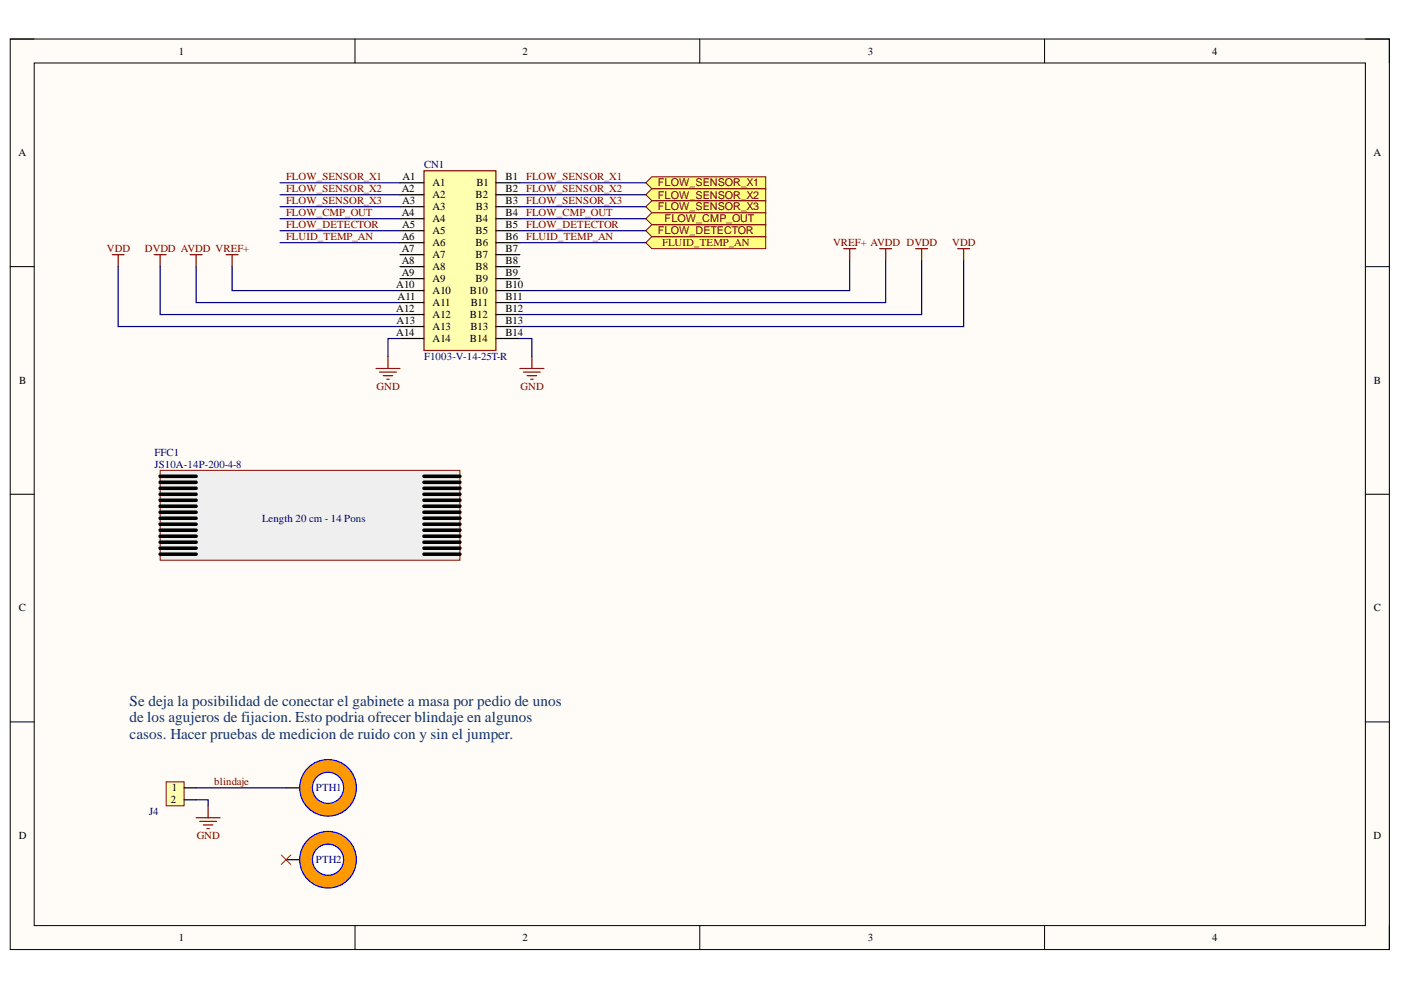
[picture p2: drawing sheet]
<svg xmlns="http://www.w3.org/2000/svg" width="297mm" height="210mm" viewBox="0 0 297 210" stroke-linecap="round" stroke-linejoin="round" font-family="sans-serif">
<path d="M2.2 8.3h292.4v193h-292.4z" fill-rule="evenodd" fill="#fffcf8"/>
<path d="M2.2 8.3h292.4v193h-292.4z" fill="none" stroke="#000" stroke-width=".21"/>
<path d="M7.3 13.4h282.2v182.8h-282.2z" fill-rule="evenodd" fill="#fffcf8"/>
<g fill="none" stroke="#000" stroke-width=".21">
<path d="M2.2 8.3h5.1M7.3 13.4h282.2v182.8h-282.2zM75.3 8.3v5M148.4 8.3v5M221.5 8.3v5.1M289.5 8.3h5.1v5.1M2.2 56.5h5.1M289.5 56.5h5.1M2.2 104.8h5.1M289.5 104.8h5.1M2.2 153.1h5.1M289.5 153.1h5.1"/>
<path d="M75.3 196.2v5.1M148.4 196.2v5.1M221.5 196.2v5.1M294.6 196.2v5.1"/>
</g>
<path d="M41.6 173.4h5.1M42.3 174.1h3.6M43.1 174.9h2M43.9 175.7h.5M44.1 170.9v2.5" fill="none" stroke="#800000" stroke-width=".25"/>
<path d="M35.2 165.8h3.8v5h-3.8z" fill-rule="evenodd" fill="#ffffb0"/>
<path d="M35.2 165.8h3.8v5h-3.8z" fill="none" stroke="#800000" stroke-width=".21"/>
<path d="M39 167h2.6M39 169.6h2.6M60.6 167h3.9" fill="none" stroke="#000" stroke-width=".25"/>
<circle cx="69.5" cy="167" r="6" fill="#f90"/>
<circle cx="69.5" cy="167" r="6" fill="none" stroke="#00f" stroke-width=".25"/>
<circle cx="69.5" cy="167" r="3.3" fill="#fff"/>
<circle cx="69.5" cy="167" r="3.3" fill="none" stroke="#00f" stroke-width=".25"/>
<path d="M60.6 182.3h3.9" fill="none" stroke="#000" stroke-width=".25"/>
<circle cx="69.5" cy="182.3" r="6" fill="#f90"/>
<circle cx="69.5" cy="182.3" r="6" fill="none" stroke="#00f" stroke-width=".25"/>
<circle cx="69.5" cy="182.3" r="3.3" fill="#fff"/>
<circle cx="69.5" cy="182.3" r="3.3" fill="none" stroke="#00f" stroke-width=".25"/>
<path d="M59.6 181.3l2.1 2M61.7 181.3l-2.1 2" fill="none" stroke="#f00" stroke-width=".21"/>
<path d="M136.9 48.9l1.3-1.3h24.2v2.6h-24.2z" fill-rule="evenodd" fill="#ffff80"/>
<path d="M136.9 48.9l1.3-1.3h24.2v2.6h-24.2z" fill="none" stroke="#800000" stroke-width=".21"/>
<path d="M136.9 46.4l1.3-1.3h24.2v2.5h-24.2z" fill-rule="evenodd" fill="#ffff80"/>
<path d="M136.9 46.4l1.3-1.3h24.2v2.5h-24.2z" fill="none" stroke="#800000" stroke-width=".21"/>
<path d="M23.8 54h2.5M25.1 54v2.5M79.7 78.1h5.1M80.5 78.9h3.5M81.2 79.6h2.1M82.3 75.6v2.5M82 80.4h.5" fill="none" stroke="#800000" stroke-width=".25"/>
<path d="M89.9 36.2h15.2v38.1h-15.2z" fill-rule="evenodd" fill="#ffffb0"/>
<path d="M89.9 36.2h15.2v38.1h-15.2z" fill="none" stroke="#800000" stroke-width=".25"/>
<g fill="none" stroke="#000" stroke-width=".25">
<path d="M84.8 38.8h5.1M105.1 38.8h5.1M84.8 41.3h5.1M84.8 43.8h5.1M84.8 46.4h5.1M84.8 48.9h5.1M84.8 51.5h5.1M84.8 54h5.1M84.8 56.5h5.1M84.8 59.1h5.1M105.1 41.3h5.1M105.1 43.8h5.1"/>
<path d="M105.1 46.4h5.1M105.1 48.9h5.1M105.1 51.5h5.1M105.1 54h5.1M105.1 56.5h5.1M105.1 59.1h5.1M84.8 61.6h5.1M84.8 64.2h5.1M84.8 66.7h5.1M84.8 69.2h5.1M84.8 71.8h5.1M105.1 61.6h5.1"/>
<path d="M105.1 64.2h5.1M105.1 66.7h5.1M105.1 69.2h5.1M105.1 71.8h5.1"/>
</g>
<path d="M136.9 38.8l1.3-1.3h24.2v2.5h-24.2z" fill-rule="evenodd" fill="#ffff80"/>
<path d="M136.9 38.8l1.3-1.3h24.2v2.5h-24.2z" fill="none" stroke="#800000" stroke-width=".21"/>
<path d="M136.9 41.3l1.3-1.3h24.2v2.6h-24.2z" fill-rule="evenodd" fill="#ffff80"/>
<path d="M136.9 41.3l1.3-1.3h24.2v2.6h-24.2z" fill="none" stroke="#800000" stroke-width=".21"/>
<path d="M136.9 43.8l1.3-1.2h24.2v2.5h-24.2z" fill-rule="evenodd" fill="#ffff80"/>
<path d="M136.9 43.8l1.3-1.2h24.2v2.5h-24.2z" fill="none" stroke="#800000" stroke-width=".21"/>
<path d="M32.7 54h2.5M34 54v2.5" fill="none" stroke="#800000" stroke-width=".25"/>
<path d="M34 99.7h63.5v19.1h-63.5z" fill-rule="evenodd" fill="#efefef"/>
<path d="M34 99.7h63.5v19.1h-63.5z" fill="none" stroke="#800000" stroke-width=".21"/>
<g fill="none" stroke="#000" stroke-width=".76">
<path d="M34 109.9h7.6M34 111.2h7.6M34 117.5h7.6M34 116.2h7.6M34 115h7.6M34 113.7h7.6M34 112.4h7.6M34 101h7.6M34 102.3h7.6M34 108.6h7.6M34 107.3h7.6M34 106.1h7.6"/>
<path d="M34 104.8h7.6M34 103.5h7.6M89.9 109.9h7.6M89.9 111.2h7.6M89.9 117.5h7.6M89.9 116.2h7.6M89.9 115h7.6M89.9 113.7h7.6M89.9 112.4h7.6M89.9 101h7.6M89.9 102.3h7.6M89.9 108.6h7.6"/>
<path d="M89.9 107.3h7.6M89.9 106.1h7.6M89.9 104.8h7.6M89.9 103.5h7.6"/>
</g>
<path d="M40.3 54h2.5M41.6 54v2.5" fill="none" stroke="#800000" stroke-width=".25"/>
<path d="M136.9 51.5l1.3-1.3h24.2v2.5h-24.2z" fill-rule="evenodd" fill="#ffff80"/>
<path d="M136.9 51.5l1.3-1.3h24.2v2.5h-24.2z" fill="none" stroke="#800000" stroke-width=".21"/>
<g fill="none" stroke="#800000" stroke-width=".25">
<path d="M47.9 54h2.6M49.2 54v2.5M178.9 52.7h2.5M180.1 52.7v2.6M186.5 52.7h2.5M187.8 52.7v2.6M194.1 52.7h2.6M195.4 52.7v2.6M203 52.7h2.6M204.3 52.7v2.6M110.2 78.1h5.1M111 78.9h3.6"/>
<path d="M111.8 79.6h2M112.8 75.6v2.5M112.5 80.4h.5"/>
</g>
<g fill="none" stroke="#000080" stroke-width=".25">
<path d="M59.4 38.8h25.4M110.2 38.8h26.7M25.1 56.5v12.7h59.7M34 56.5v10.2h50.8M41.6 56.5v7.7h43.2M49.2 56.5v5.1h35.6M59.4 46.4h25.4M59.4 48.9h25.4M59.4 41.3h25.4M59.4 43.8h25.4M59.4 51.5h25.4M110.2 46.4h26.7"/>
<path d="M110.2 48.9h26.7M110.2 41.3h26.7M110.2 43.8h26.7M110.2 51.5h26.7M180.1 55.3v6.3h-69.9M187.8 55.3v8.9h-77.6M195.4 55.3v11.4h-85.2M204.3 55.3v13.9h-94.1M84.8 71.8h-2.5v3.8M110.2 71.8h2.6v3.8M41.6 169.6h2.5v1.2M41.6 167h19"/>
</g>
<g font-size="3.2" fill="#073763">
<text x="27.5" y="149.6">Se deja la posibilidad de conectar el gabinete a masa por pedio de unos</text>
<text x="27.5" y="153.1">de los agujeros de fijacion. Esto podria ofrecer blindaje en algunos</text>
<text x="27.5" y="156.7">casos. Hacer pruebas de medicion de ruido con y sin el jumper.</text>
</g>
<g font-size="2.3">
<text x="37.9" y="11.6">1</text>
<text x="110.8" y="11.6">2</text>
<text x="184" y="11.6">3</text>
<text x="257" y="11.6">4</text>
<text x="3.9" y="33.1">A</text>
<text x="291.2" y="33.1">A</text>
<text x="85.2" y="40.7">A2</text>
<text x="85.3" y="38.2">A1</text>
<text x="91.7" y="39.5">A1</text>
<text x="101" y="39.5">B1</text>
<text x="107.2" y="38.2">B1</text>
<text x="107.2" y="40.7">B2</text>
<text x="85.2" y="45.8">A4</text>
<text x="85.3" y="43.3">A3</text>
<text x="91.7" y="42">A2</text>
<text x="91.7" y="44.5">A3</text>
<text x="91.7" y="47.1">A4</text>
<text x="100.8" y="42">B2</text>
<text x="100.8" y="47.1">B4</text>
<text x="100.9" y="44.5">B3</text>
<text x="107.2" y="43.3">B3</text>
<text x="107.2" y="45.8">B4</text>
<text x="85.2" y="51">A6</text>
<text x="85.2" y="53.5">A7</text>
<text x="85.3" y="48.3">A5</text>
<text x="91.7" y="49.7">A5</text>
<text x="91.7" y="52.2">A6</text>
<text x="100.8" y="49.7">B5</text>
<text x="100.8" y="52.2">B6</text>
<text x="107.2" y="48.3">B5</text>
<text x="107.2" y="51">B6</text>
<text x="107.2" y="53.5">B7</text>
<text x="85.2" y="56">A8</text>
<text x="85.2" y="58.6">A9</text>
<text x="91.7" y="54.8">A7</text>
<text x="91.7" y="57.3">A8</text>
<text x="91.7" y="59.8">A9</text>
<text x="100.8" y="54.8">B7</text>
<text x="100.8" y="57.3">B8</text>
<text x="100.8" y="59.8">B9</text>
<text x="107.2" y="56">B8</text>
<text x="107.2" y="58.6">B9</text>
<text x="84" y="61.1">A10</text>
<text x="84.2" y="63.6">A11</text>
<text x="91.7" y="62.4">A10</text>
<text x="91.7" y="64.9">A11</text>
<text x="99.6" y="62.4">B10</text>
<text x="99.8" y="64.9">B11</text>
<text x="107.2" y="61.1">B10</text>
<text x="107.2" y="63.6">B11</text>
<text x="84" y="66.2">A12</text>
<text x="84" y="71.2">A14</text>
<text x="84.1" y="68.7">A13</text>
<text x="91.7" y="67.4">A12</text>
<text x="91.7" y="70">A13</text>
<text x="99.6" y="67.4">B12</text>
<text x="99.7" y="70">B13</text>
<text x="107.2" y="66.2">B12</text>
<text x="107.2" y="68.7">B13</text>
<text x="107.2" y="71.2">B14</text>
<text x="91.7" y="72.5">A14</text>
<text x="99.6" y="72.5">B14</text>
<text x="4.1" y="81.4">B</text>
<text x="291.3" y="81.4">B</text>
<text x="4" y="129.6">C</text>
<text x="291.3" y="129.6">C</text>
<text x="36.5" y="167.8">1</text>
<text x="36.2" y="170.3">2</text>
<text x="4" y="177.9">D</text>
<text x="291.2" y="177.9">D</text>
<text x="37.9" y="199.5">1</text>
<text x="110.8" y="199.5">2</text>
<text x="184" y="199.5">3</text>
<text x="257" y="199.5">4</text>
</g>
<g font-size="2.3" fill="#000080">
<text x="89.9" y="35.7">CN1</text>
<text x="89.9" y="76.3">F1003-V-14-25T-R</text>
<text x="32.7" y="96.7">FFC1</text>
<text x="32.7" y="99.2">JS10A-14P-200-4-8</text>
<text x="55.6" y="110.6">Length 20 cm - 14 Pons</text>
<text x="67" y="167.8">PTH1</text>
<text x="31.6" y="172.8">J4</text>
<text x="67" y="183.1">PTH2</text>
</g>
<g font-size="2.3" fill="#800000">
<text x="60.6" y="38.2">FLOW_SENSOR_X1</text>
<text x="60.6" y="40.7">FLOW_SENSOR_X2</text>
<text x="111.6" y="40.7">FLOW_SENSOR_X2</text>
<text x="111.6" y="38.2">FLOW_SENSOR_X1</text>
<text x="139.5" y="39.5">FLOW_SENSOR_X1</text>
<text x="60.6" y="43.3">FLOW_SENSOR_X3</text>
<text x="60.6" y="45.8">FLOW_CMP_OUT</text>
<text x="111.6" y="43.3">FLOW_SENSOR_X3</text>
<text x="111.6" y="45.8">FLOW_CMP_OUT</text>
<text x="139.5" y="42.1">FLOW_SENSOR_X2</text>
<text x="139.5" y="44.6">FLOW_SENSOR_X3</text>
<text x="140.9" y="47.2">FLOW_CMP_OUT</text>
<text x="22.7" y="53.5">VDD</text>
<text x="30.7" y="53.5">DVDD AVDD VREF+</text>
<text x="60.6" y="48.3">FLOW_DETECTOR</text>
<text x="60.6" y="51">FLUID_TEMP_AN</text>
<text x="111.6" y="48.3">FLOW_DETECTOR</text>
<text x="111.6" y="51">FLUID_TEMP_AN</text>
<text x="139.5" y="49.7">FLOW_DETECTOR</text>
<text x="140.4" y="52.2">FLUID_TEMP_AN</text>
<text x="176.6" y="52.2">VREF+ AVDD DVDD</text>
<text x="201.9" y="52.2">VDD</text>
<text x="79.8" y="82.7">GND</text>
<text x="110.4" y="82.7">GND</text>
<text x="45.4" y="166.5">blindaje</text>
<text x="41.7" y="177.9">GND</text>
</g>
</svg>
